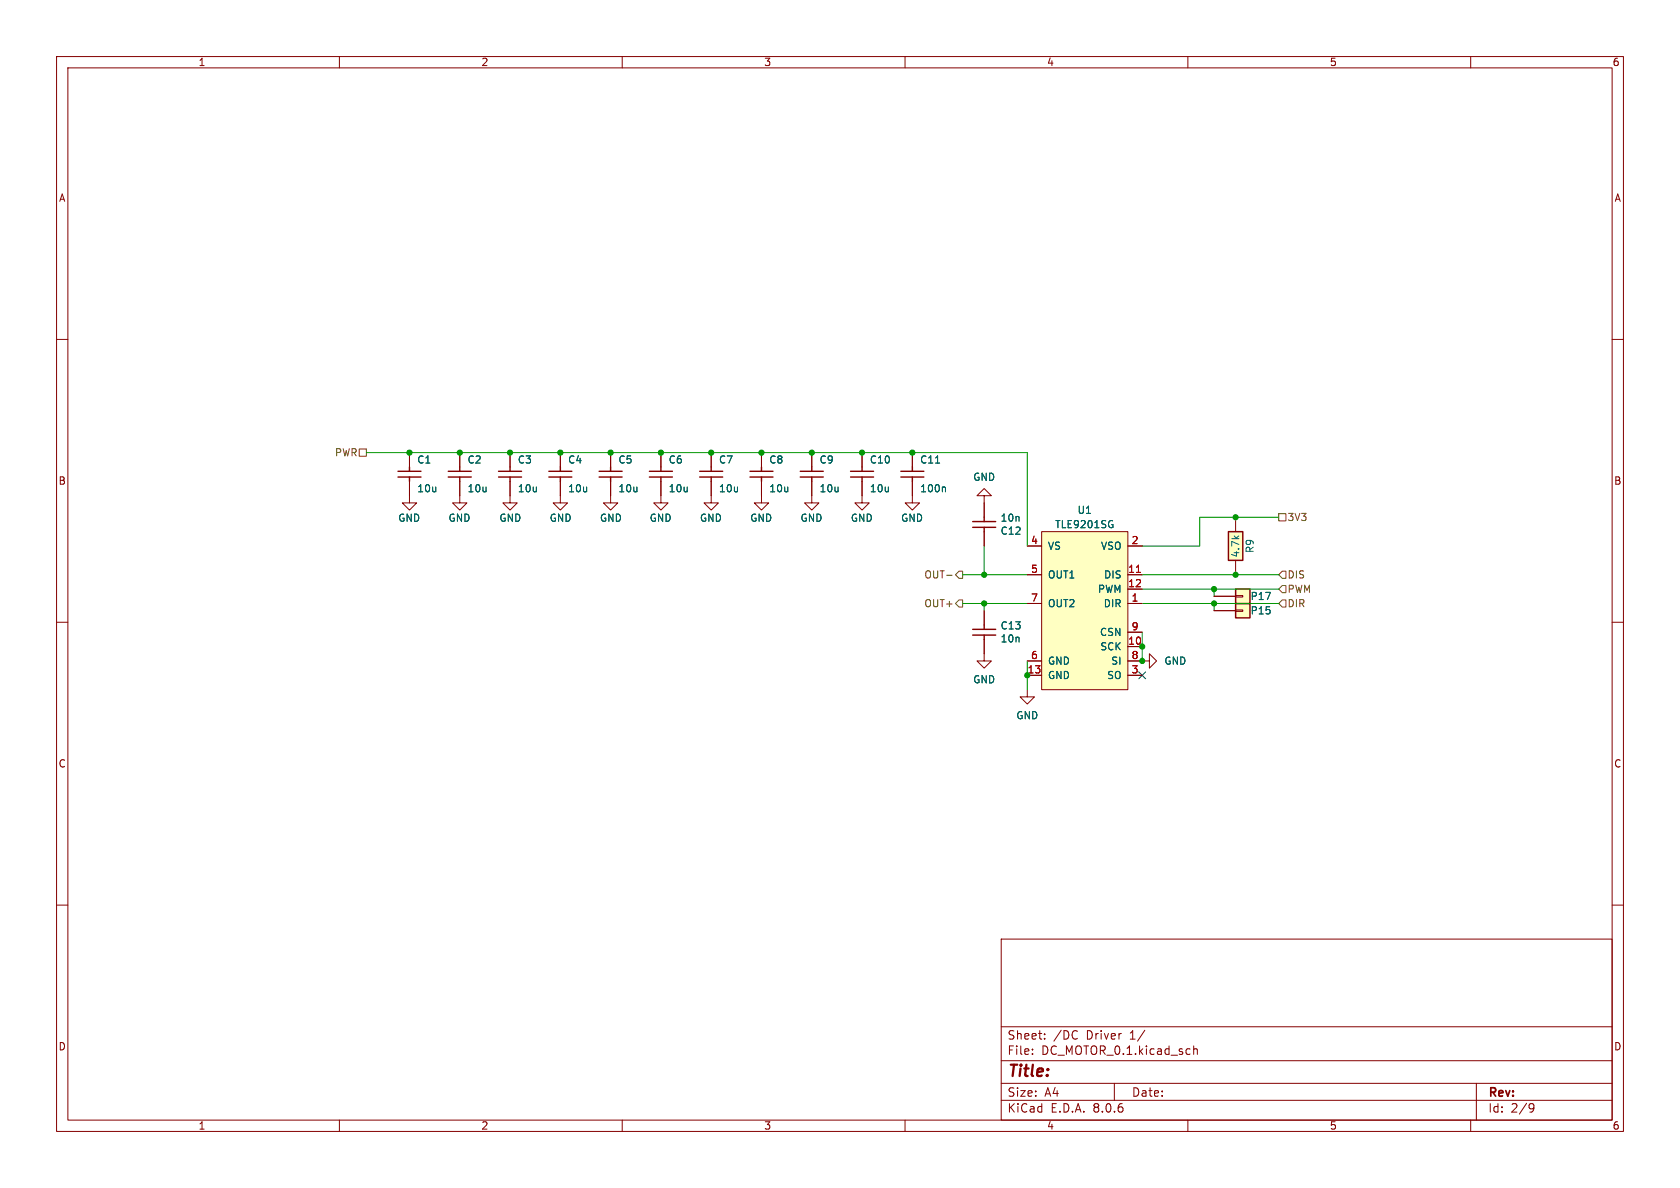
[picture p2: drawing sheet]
<svg xmlns="http://www.w3.org/2000/svg" width="297mm" height="210mm" viewBox="0 0 297 210" stroke-linecap="round" stroke-linejoin="round" font-family="sans-serif">
<g fill="none" stroke="#840000" stroke-width=".18">
<path d="M10 10h277v190h-277zM12 12h273v186h-273zM60 10v2M110 10v2M160 10v2M210 10v2M260 10v2M10 60h2M285 60h2M161.3 80v2.6M161.3 85.1v2.5M10 110h2"/>
<path d="M201.9 116.8h1.3v1.3l1.3-1.3-1.3-1.2v1.2M285 110h2M10 160h2M285 160h2M177 166h108v32h-108zM60 198v2M110 198v2M160 198v2M177 194.5h108M177 191.5h108M177 187.5h108M177 181.5h108"/>
<path d="M182.5 186.3v.1M182.5 185.5v.1M184.7 183.6v.1M184.7 182.8v.1M197 191.5v3M210 198v2M211 184.9v1.5M211 185.5l.2-.1 .4 .1 .1 .9M260 198v2M261 191.5v6.5M270.6 195.1l.5 .1a.99 .99 0 0 1-.4 1.4h-.2M271.2 195.7l-.3 .3h-.3"/>
</g>
<path d="M159.3 84.3h4M159.3 83.3h4M161.3 82.6v.7M161.3 84.3v.8" fill="none" stroke="#840000" stroke-width=".25"/>
<path d="M165.4 81.9h.7M167 86.1l.1 .2v.6" fill="none" stroke="#006464" stroke-width=".18"/>
<path d="M218.4 106.7h2.6v2.5h-2.6z" fill="#ffffc2"/>
<path d="M214.6 108h3.8M218.4 107.8h1.3v.3h-1.3z" fill="none" stroke="#840000" stroke-width=".18"/>
<path d="M218.4 106.7h2.6v2.5h-2.6z" fill="none" stroke="#840000" stroke-width=".25"/>
<path d="M218.4 104.1h2.6v2.6h-2.6z" fill="#ffffc2"/>
<path d="M214.6 105.4h3.8M218.4 105.3h1.3v.2h-1.3z" fill="none" stroke="#840000" stroke-width=".18"/>
<path d="M218.4 104.1h2.6v2.6h-2.6z" fill="none" stroke="#840000" stroke-width=".25"/>
<path d="M217.2 94h2.5v5.1h-2.5z" fill="#ffffc2"/>
<path d="M217.2 94h2.5v5.1h-2.5z" fill="none" stroke="#840000" stroke-width=".25"/>
<path d="M218.4 91.4v2.6M218.4 99.1v2.5" fill="none" stroke="#840000" stroke-width=".18"/>
<path d="M184.1 94h15.3v27.9h-15.3z" fill="#ffffc2"/>
<g fill="none" stroke="#840000" stroke-width=".18">
<path d="M72.4 85.1v3.8h-1.3l1.3 1.3 1.3-1.3h-1.3M72.4 80v2.6M81.3 85.1v3.8h-1.3l1.3 1.3 1.2-1.3h-1.2M81.3 80v2.6M90.2 85.1v3.8h1.2l-1.2 1.3-1.3-1.3h1.3M90.2 80v2.6M99.1 85.1v3.8h1.2l-1.2 1.3-1.3-1.3h1.3M99.1 80v2.6M107.9 85.1v3.8h1.3l-1.3 1.3-1.2-1.3h1.2M107.9 80v2.6M116.8 85.1v3.8h-1.2l1.2 1.3 1.3-1.3h-1.3M116.8 80v2.6"/>
<path d="M125.7 85.1v3.8h-1.2l1.2 1.3 1.3-1.3h-1.3M125.7 80v2.6M134.6 85.1v3.8h-1.3l1.3 1.3 1.3-1.3h-1.3M134.6 80v2.6M143.5 85.1v3.8h-1.3l1.3 1.3 1.3-1.3h-1.3M143.5 80v2.6M152.4 85.1v3.8h-1.3l1.3 1.3 1.3-1.3h-1.3M152.4 80v2.6M161.3 85.1v3.8h-1.3l1.3 1.3 1.3-1.3h-1.3M161.3 80v2.6M174 87.6h1.3l-1.3-1.2-1.3 1.2h1.3v3.8M174 94v2.5"/>
<path d="M181.6 96.5h2.5M184.1 94h15.3v27.9h-15.3zM199.4 96.5h2.5M174 113v3.8h-1.3l1.3 1.3 1.3-1.3h-1.3M174 108v2.5M181.6 106.7h2.5M181.6 101.6h2.5M181.6 119.4h2.5M181.6 116.8h2.5M199.4 106.7h2.5M199.4 114.3h2.5M199.4 101.6h2.5"/>
<path d="M199.4 104.1h2.5M199.4 119.4h2.5M199.4 116.8h2.5M199.4 111.8h2.5M214.6 108h3.8M214.6 105.4h3.8M181.6 121.9v1.3h-1.3l1.3 1.3 1.3-1.3h-1.3"/>
</g>
<path d="M200.9 101.2h.7" fill="none" stroke="#a90000" stroke-width=".18"/>
<path d="M165.4 81.9h.7M167 86.1l.1 .2v.6M196.5 92.7h.3v.5l-.3 .1M196.6 92l.1 .1" fill="none" stroke="#006464" stroke-width=".18"/>
<g fill="none" stroke="#840000" stroke-width=".25">
<path d="M70.4 84.3h4M70.4 83.3h4M72.4 82.6v.7M72.4 84.3v.8M79.2 84.3h4.1M79.2 83.3h4.1M81.3 82.6v.7M81.3 84.3v.8M88.1 84.3h4.1M88.1 83.3h4.1M90.2 82.6v.7M90.2 84.3v.8"/>
<path d="M97 84.3h4.1M97 83.3h4.1M99.1 82.6v.7M99.1 84.3v.8M105.9 84.3h4.1M105.9 83.3h4.1M107.9 82.6v.7M107.9 84.3v.8M114.8 84.3h4.1M114.8 83.3h4.1M116.8 82.6v.7M116.8 84.3v.8"/>
<path d="M123.7 84.3h4.1M123.7 83.3h4.1M125.7 82.6v.7M125.7 84.3v.8M132.6 84.3h4.1M132.6 83.3h4.1M134.6 82.6v.7M134.6 84.3v.8M141.5 84.3h4M141.5 83.3h4M143.5 82.6v.7M143.5 84.3v.8"/>
<path d="M150.4 84.3h4M150.4 83.3h4M152.4 82.6v.7M152.4 84.3v.8M172 92.2h4M172 93.2h4M174 91.4v.8M174 93.2v.8M172 112.3h4M172 111.3h4M174 110.5v.8M174 112.3v.7"/>
</g>
<path d="M63.5 79.4h1.3v1.2h-1.3zM226.1 90.8h1.2v1.3h-1.2zM167.3 101.7h1M169.5 106h.7v1.3h-.7l-.6-.6zM169.5 101h.7v1.2h-.7l-.6-.6zM226.7 103.5h.6v1.3h-.6l-.6-.7zM226.7 101h.6v1.2h-.6l-.6-.6zM226.7 106h.6v1.3h-.6l-.6-.6z" fill="none" stroke="#725600" stroke-width=".18"/>
<g fill="none" stroke="#009600" stroke-width=".18">
<path d="M64.8 80h116.8v16.5M174 96.5v5.1M226.1 91.4h-14v5.1h-10.2M170.2 106.7h11.4M170.2 101.6h11.4M174 106.7v1.3M181.6 116.8v5.1M201.9 106.7h24.2M201.9 101.6h24.2M201.9 104.1h24.2M201.9 111.8v5M214.6 104.1v1.3"/>
<path d="M214.6 106.7v1.3"/>
</g>
<path d="M201.3 118.8l1.2 1.2M202.5 118.8l-1.2 1.2" fill="none" stroke="#000084" stroke-width=".18"/>
<g fill="#009600" stroke="#009600" stroke-width=".18">
<circle cx="90.2" cy="80" r=".46"/>
<circle cx="81.3" cy="80" r=".46"/>
<circle cx="125.7" cy="80" r=".46"/>
<circle cx="116.8" cy="80" r=".46"/>
<circle cx="72.4" cy="80" r=".46"/>
<circle cx="107.9" cy="80" r=".46"/>
<circle cx="99.1" cy="80" r=".46"/>
<circle cx="218.4" cy="101.6" r=".46"/>
<circle cx="214.6" cy="106.7" r=".46"/>
<circle cx="214.6" cy="104.1" r=".46"/>
<circle cx="218.4" cy="91.4" r=".46"/>
<circle cx="201.9" cy="116.8" r=".46"/>
<circle cx="201.9" cy="114.3" r=".46"/>
<circle cx="134.6" cy="80" r=".46"/>
<circle cx="161.3" cy="80" r=".46"/>
<circle cx="152.4" cy="80" r=".46"/>
<circle cx="143.5" cy="80" r=".46"/>
<circle cx="174" cy="101.6" r=".46"/>
<circle cx="174" cy="106.7" r=".46"/>
<circle cx="181.6" cy="119.4" r=".46"/>
</g>
<text font-size="2.8" fill="#840000" x="178" y="190.9">Title:</text>
<g font-size="2.1" fill="#840000">
<text x="178" y="184">Sheet:</text>
<text x="186.2" y="184">/DC</text>
<text x="192.1" y="184">Driver</text>
<text x="199.9" y="184">1/</text>
<text x="178" y="186.7">File:</text>
<text x="184.1" y="186.7">DC_MOTOR_0.1.kicad_sch</text>
<text x="178" y="196.9">KiCad</text>
<text x="178" y="194.1">Size:</text>
<text x="184.7" y="194.1">A4</text>
<text x="185.7" y="196.9">E.D.A.</text>
<text x="193.3" y="196.9">8.0.6</text>
<text x="200" y="194.1">Date:</text>
<text x="263" y="194.3">Rev:</text>
<text x="263" y="196.9">Id:</text>
<text x="267.1" y="196.9">2/9</text>
</g>
<g font-size="1.8" fill="#840000">
<text x="35" y="11.9">1</text>
<text x="85" y="11.9">2</text>
<text x="135" y="11.9">3</text>
<text x="185" y="11.9">4</text>
<text x="235" y="11.9">5</text>
<text x="285" y="11.9">6</text>
<text x="10.3" y="35.9">A</text>
<text x="285.3" y="35.9">A</text>
<text x="10.3" y="85.9">B</text>
<text x="285.3" y="85.9">B</text>
<text x="10.3" y="135.9">C</text>
<text x="285.3" y="135.9">C</text>
<text x="10.3" y="185.9">D</text>
<text x="285.3" y="185.9">D</text>
<text x="35" y="199.9">1</text>
<text x="85" y="199.9">2</text>
<text x="135" y="199.9">3</text>
<text x="185" y="199.9">4</text>
<text x="235" y="199.9">5</text>
<text x="285" y="199.9">6</text>
</g>
<g font-size="1.8" fill="#725600">
<text x="59.1" y="80.9">PWR</text>
<text x="227.5" y="92.3">3V3</text>
<text x="163.3" y="107.5">OUT+</text>
<text x="163.3" y="102.5">OUT-</text>
<text x="227.5" y="105">PWM</text>
<text x="227.5" y="102.5">DIS</text>
<text x="227.5" y="107.5">DIR</text>
</g>
<g font-size="1.8" fill="#006464">
<text x="73.7" y="82.1">C1</text>
<text x="82.6" y="82.1">C2</text>
<text x="91.4" y="82.1">C3</text>
<text x="100.3" y="82.1">C4</text>
<text x="109.2" y="82.1">C5</text>
<text x="118.1" y="82.1">C6</text>
<text x="127" y="82.1">C7</text>
<text x="135.9" y="82.1">C8</text>
<text x="144.8" y="82.1">C9</text>
<text x="153.7" y="82.1">C10</text>
<text x="162.6" y="82.1">C11</text>
<text x="73.7" y="87.2">10u</text>
<text x="82.6" y="87.2">10u</text>
<text x="91.4" y="87.2">10u</text>
<text x="100.3" y="87.2">10u</text>
<text x="109.2" y="87.2">10u</text>
<text x="118.1" y="87.2">10u</text>
<text x="127" y="87.2">10u</text>
<text x="135.9" y="87.2">10u</text>
<text x="144.8" y="87.2">10u</text>
<text x="153.7" y="87.2">10u</text>
<text x="162.6" y="87.2">100n</text>
<text x="172" y="85.2">GND</text>
<text x="70.3" y="92.4">GND</text>
<text x="79.2" y="92.4">GND</text>
<text x="88.2" y="92.4">GND</text>
<text x="97.1" y="92.4">GND</text>
<text x="106" y="92.4">GND</text>
<text x="114.8" y="92.4">GND</text>
<text x="123.6" y="92.4">GND</text>
<text x="132.5" y="92.4">GND</text>
<text x="141.4" y="92.4">GND</text>
<text x="150.3" y="92.4">GND</text>
<text x="159.2" y="92.4">GND</text>
<text x="176.8" y="94.7">C12</text>
<text x="176.8" y="92.4">10n</text>
<text x="186.4" y="93.6">TLE9201SG</text>
<text x="190.4" y="91">U1</text>
<text x="185.2" y="97.4">VS</text>
<text x="194.5" y="97.4">VSO</text>
<text x="219.3" y="98.6" transform="rotate(-90 219.3 98.6)">4.7k</text>
<text x="221.8" y="97.9" transform="rotate(-90 221.8 97.9)">R9</text>
<text x="185.2" y="102.5">OUT1</text>
<text x="185.2" y="107.5">OUT2</text>
<text x="194" y="105">PWM</text>
<text x="195" y="107.5">DIR</text>
<text x="195.1" y="102.5">DIS</text>
<text x="221" y="106.3">P17</text>
<text x="176.8" y="111.5">C13</text>
<text x="176.8" y="113.8">10n</text>
<text x="194.4" y="112.6">CSN</text>
<text x="221" y="108.8">P15</text>
<text x="185.2" y="117.7">GND</text>
<text x="194.4" y="115.2">SCK</text>
<text x="196.4" y="117.7">SI</text>
<text x="205.7" y="117.7">GND</text>
<text x="172" y="121">GND</text>
<text x="185.2" y="120.2">GND</text>
<text x="195.6" y="120.2">SO</text>
<text x="179.6" y="127.3">GND</text>
</g>
<g font-size="1.8" fill="#a90000">
<text x="182.2" y="96.3">4</text>
<text x="182.2" y="101.3">5</text>
<text x="199.3" y="101.3">11</text>
<text x="200" y="96.3">2</text>
<text x="182.2" y="106.4">7</text>
<text x="199.3" y="103.9">12</text>
<text x="200" y="106.4">1</text>
<text x="200" y="111.5">9</text>
<text x="181.6" y="119.1">13</text>
<text x="182.2" y="116.6">6</text>
<text x="199.3" y="114">10</text>
<text x="200" y="119.1">3</text>
<text x="200" y="116.6">8</text>
</g>
</svg>
